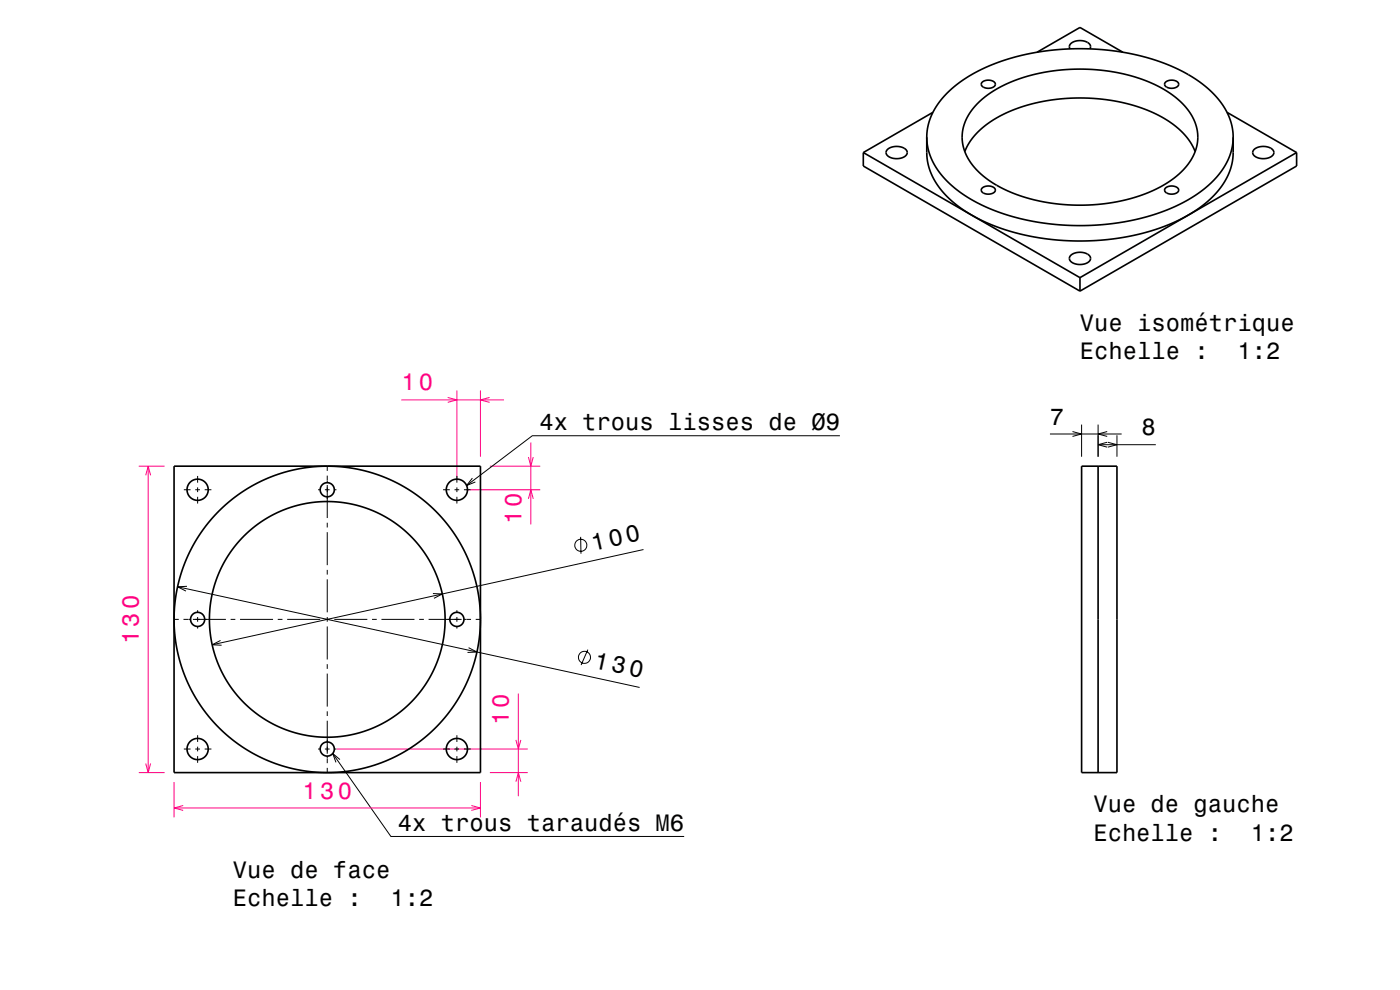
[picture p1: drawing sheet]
<svg xmlns="http://www.w3.org/2000/svg" width="297mm" height="210mm" viewBox="0 0 297 210" stroke-linecap="round" stroke-linejoin="round" font-family="sans-serif">
<g fill="none" stroke="#ff0080" stroke-width=".21">
<path d="M29.4 98.9h5.5M31.4 98.9v65M85.1 84.8h21.8M95 84.3l1.9 .5-1.9 .5M96.9 82.8v19.1M101.9 82.8v14.1M103.9 84.3l-2 .5 2 .5M103.9 98.9h10.7M112.1 97l.5 1.9 .5-1.9M112.6 93.9v17.3M30.9 100.8l.5-1.9 .6 1.9M98.9 103.9h15.7"/>
<path d="M112.1 105.8l.5-1.9 .5 1.9M71.4 158.9h40.6M109.4 157l.6 1.9 .5-1.9M110 147.1v21.8M29.4 163.9h5.5M30.9 162l.5 1.9 .6-1.9M36.9 165.9v7.5M36.9 171.4h65M38.9 170.9l-2 .5 2 .5M100 170.9l1.9 .5-1.9 .5M101.9 165.9v7.5M103.9 163.9h8.1"/>
<path d="M109.4 165.8l.6-1.9 .5 1.9"/>
</g>
<g fill="none" stroke="#000" stroke-width=".21">
<path d="M69.4 98.9v1M178.2 92.4h-65.3l-13.9 10.6M222.7 92.1h15.3M227.5 91.5l2 .6-2 .5M229.5 90.1v6.8M233 90.1v6.8M233 94.3h12.2M234.9 91.5l-1.9 .6 1.9 .5M234.9 93.8l-1.9 .5 1.9 .6M235 93.8l2 .5-2 .6M237 92.3v4.6M39 103.9h1.4"/>
<path d="M41.4 103.9h1M41.9 101v1.4M41.9 103.4v1M41.9 105.4v1.4M43.4 103.9h1.4M67.5 103.9h.4M68.9 103.9h1M69.4 100.9v1.5M69.4 102.9v7M69.4 110.9v1M69.4 112.9v7M70.9 103.9h.5"/>
<path d="M94 103.9h1.4M96.4 103.9h1M96.9 101v1.4M96.9 103.4v1M96.9 105.4v1.4M98.4 103.9h1.5M100.2 101.4l-1.2 1.6 1.8-.8M123.2 113.9v3.6M136.5 116.6l-91.5 20.2M36.9 131.4h1M37.7 124.5l98 21.3M38.9 131.4h1.5"/>
<path d="M39.7 124.4l-2 .1 1.7 .9M40.9 131.4h7M41.9 129.4v.5M41.9 130.9v1M41.9 132.9v.4M46.8 135.9l-1.8 .9 2 .1M48.9 131.4h1M50.9 131.4h7M58.9 131.4h1M60.9 131.4h7M68.9 131.4h1M69.4 120.9v1"/>
<path d="M69.4 122.9v7M69.4 130.9v1M69.4 132.9v7M70.9 131.4h7M78.9 131.4h1M80.9 131.4h7M88.9 131.4h1M90.9 131.4h7M91.8 125.9l2 .1-1.7 .9M96.9 129.4v.5M96.9 130.9v1M96.9 132.9v.4"/>
<path d="M98.4 131.4h1.5M99.4 137.4l1.8 .9-2 .1M100.9 131.4h1M124.7 137.8l-1.4 3.3M39 158.9h1.4M41.4 158.9h1M41.9 156v1.4M41.9 158.4v1M43.4 158.9h1.4M67.5 158.9h.4M68.9 158.9h1M69.4 140.9v1"/>
<path d="M69.4 142.9v7M69.4 150.9v1M69.4 152.9v7M70.6 159.8l12.3 17.6h62.2M70.9 158.9h.5M94 158.9h1.4M96.4 158.9h1M96.9 156v1.4M96.9 158.4v1M98.4 158.9h1.5M41.9 160.4v1.4M69.4 160.4v1.5"/>
<path d="M69.4 162.9v1M72.1 161.1l-1.5-1.3 .7 1.9M96.9 160.4v1.4"/>
<circle cx="123.2" cy="115.7" r="1.28"/>
<circle cx="124" cy="139.4" r="1.28"/>
</g>
<g fill="none" stroke="#000" stroke-width=".35">
<path d="M208.3 17.5a1.98 1.98 0 0 1 2.8 .2 1.23 1.23 0 0 1-1.6 1 1.03 1.03 0 0 1-1.3-1.1zM220 11.1l9.1-5.3 9.1 5.3M227 10.4v-.1a1.19 1.19 0 0 1 1.2-1.6 2.58 2.58 0 0 1 3.1 1.1l-.1 .6M247.2 17.5a1.98 1.98 0 0 1 2.8 .2 1.23 1.23 0 0 1-1.6 1 1.02 1.02 0 0 1-1.3-1.1zM183.1 32.4v2.8l46 26.6M183.1 32.4l46 26.5M188.3 31.6a2.99 2.99 0 0 1 4.1 .5 1.37 1.37 0 0 1-1.5 1.5 2.51 2.51 0 0 1-2.9-1.1v-.5zM196.6 29.1l.2 1.9 .4 1.7 .8 1.8 1 1.6 1.2 1.6 1.5 1.5 1.8 1.4 2.3 1.5 4.7 2.4 5.7 1.8 6.2 1.1 6.4 .5 6.2-.4 6.5-1.1 5.5-1.6 2.4-1.1 2.6-1.3 2.1-1.3 2.1-1.6 1.5-1.5 1.4-1.7 1.2-1.9 .7-1.7 .5-1.8 .1-1.8M196.6 29.1l.2-1.8 .4-1.8 .8-1.9 1-1.6 1.3-1.6 1.6-1.6 1.9-1.5 2-1.3 2.4-1.3 2.6-1.1 5.7-1.8 5.9-1.1 6.5-.4 6.2 .4 6.2 1 5.6 1.7 2.6 1.1 2.4 1.2 2.1 1.3 2.1 1.6 1.6 1.6 1.3 1.6 1.2 1.9 .8 1.7 .4 1.7 .2 2M196.6 29.1l.1 4.8 .4 1.8 .7 1.8 1.2 1.9 1.5 1.8 1.9 1.9 2 1.5 2.4 1.4 2.5 1.2 2.9 1.2 3.1 .9 3.2 .8 3.9 .6 6.7 .4 3.5-.1 3.6-.3 3.7-.6 3-.7 3-1 2.9-1.1 2.7-1.3 2.4-1.5 2-1.5 1.8-1.7 1.5-1.8 1.1-2 .8-1.8 .4-1.7 .1-4.9M197.9 23.8l-14.8 8.6M204.7 32.2l1.3-2.4 2-2.3 2.6-2 2.9-1.6 3.3-1.3 3.7-.9 4.3-.7 4.2-.2 4.3 .2 4.1 .6 3.6 .9 3.6 1.4 3.2 1.8 2.4 1.8 2.1 2.3 1.2 2.4"/>
<path d="M207.4 21.9l2.4-2 3-1.8 3.3-1.3 4-1.2 4.1-.7 4.2-.2 4 .1 4.4 .5 3.6 .9 3.9 1.4 3.3 1.8 2.6 1.9 1.9 2.2 1.3 2.3 .7 2.4-.1 2.4-.5 1.7-.7 1.4-1 1.5-1.2 1.3-1.5 1.3-2 1.3-4.2 2-5.1 1.5-5.6 .8-5.5 .1-5.3-.7-4.8-1.2-2.3-.9-2.3-1.1-2-1.2-1.7-1.3-1.3-1.2-1.2-1.6-.9-1.5-.5-1.6-.3-1.7 .1-1.4 .3-1.5 .7-1.7 1-1.6zM208.3 39.9a1.97 1.97 0 0 1 2.8 .3 1.23 1.23 0 0 1-1.6 1 1.03 1.03 0 0 1-1.3-1.1zM247.2 39.9a1.97 1.97 0 0 1 2.8 .3 1.23 1.23 0 0 1-1.6 1 1.02 1.02 0 0 1-1.3-1.1zM260.3 23.8l14.8 8.6M266 31.8a2.99 2.99 0 0 1 4.2 .3 1.37 1.37 0 0 1-1.5 1.5 2.51 2.51 0 0 1-2.9-1.1zM275.1 32.4v2.8l-46 26.6M275.1 32.4l-46 26.5M227.2 54.1a2.99 2.99 0 0 1 4.1 .4 1.37 1.37 0 0 1-1.5 1.5 2.25 2.25 0 0 1-2.9-1.2zM229.1 58.9v2.9M36.9 98.9h65v65h-65zM229.5 98.9h7.5v65h-7.5zM233 98.9v65"/>
<circle cx="41.9" cy="103.9" r="2.25"/>
<circle cx="69.4" cy="103.9" r="1.5"/>
<circle cx="96.9" cy="103.9" r="2.25"/>
<circle cx="41.9" cy="131.4" r="1.5"/>
<circle cx="69.4" cy="131.4" r="32.5"/>
<circle cx="69.4" cy="131.4" r="25"/>
<circle cx="96.9" cy="131.4" r="1.5"/>
<circle cx="41.9" cy="158.9" r="2.25"/>
<circle cx="69.4" cy="158.9" r="1.5"/>
<circle cx="96.9" cy="158.9" r="2.25"/>
</g>
<g font-size="5.1">
<text x="125.8" y="116.9" transform="rotate(-13 125.8 116.9)">100</text>
<text x="125.8" y="141.6" transform="rotate(12 125.8 141.6)">130</text>
</g>
<g font-size="5">
<text x="229.1" y="70.1">Vue isométrique</text>
<text x="229.1" y="76.2">Echelle :</text>
<text x="262.5" y="76.2">1:2</text>
<text x="114.4" y="91.2">4x trous lisses de Ø9</text>
<text x="222.7" y="90.1">7</text>
<text x="242.2" y="92.3">8</text>
<text x="232" y="172.2">Vue de gauche</text>
<text x="84.4" y="176.2">4x trous taraudés M6</text>
<text x="232" y="178.3">Echelle :</text>
<text x="265.4" y="178.3">1:2</text>
<text x="49.4" y="186.2">Vue de face</text>
<text x="49.4" y="192.3">Echelle :</text>
<text x="82.8" y="192.3">1:2</text>
</g>
<g font-size="5" fill="#ff0080">
<text x="85.1" y="82.8">10</text>
<text x="110.6" y="111.2" transform="rotate(-90 110.6 111.2)">10</text>
<text x="29.4" y="136.6" transform="rotate(-90 29.4 136.6)">130</text>
<text x="108" y="153.9" transform="rotate(-90 108 153.9)">10</text>
<text x="64.2" y="169.4">130</text>
</g>
</svg>
